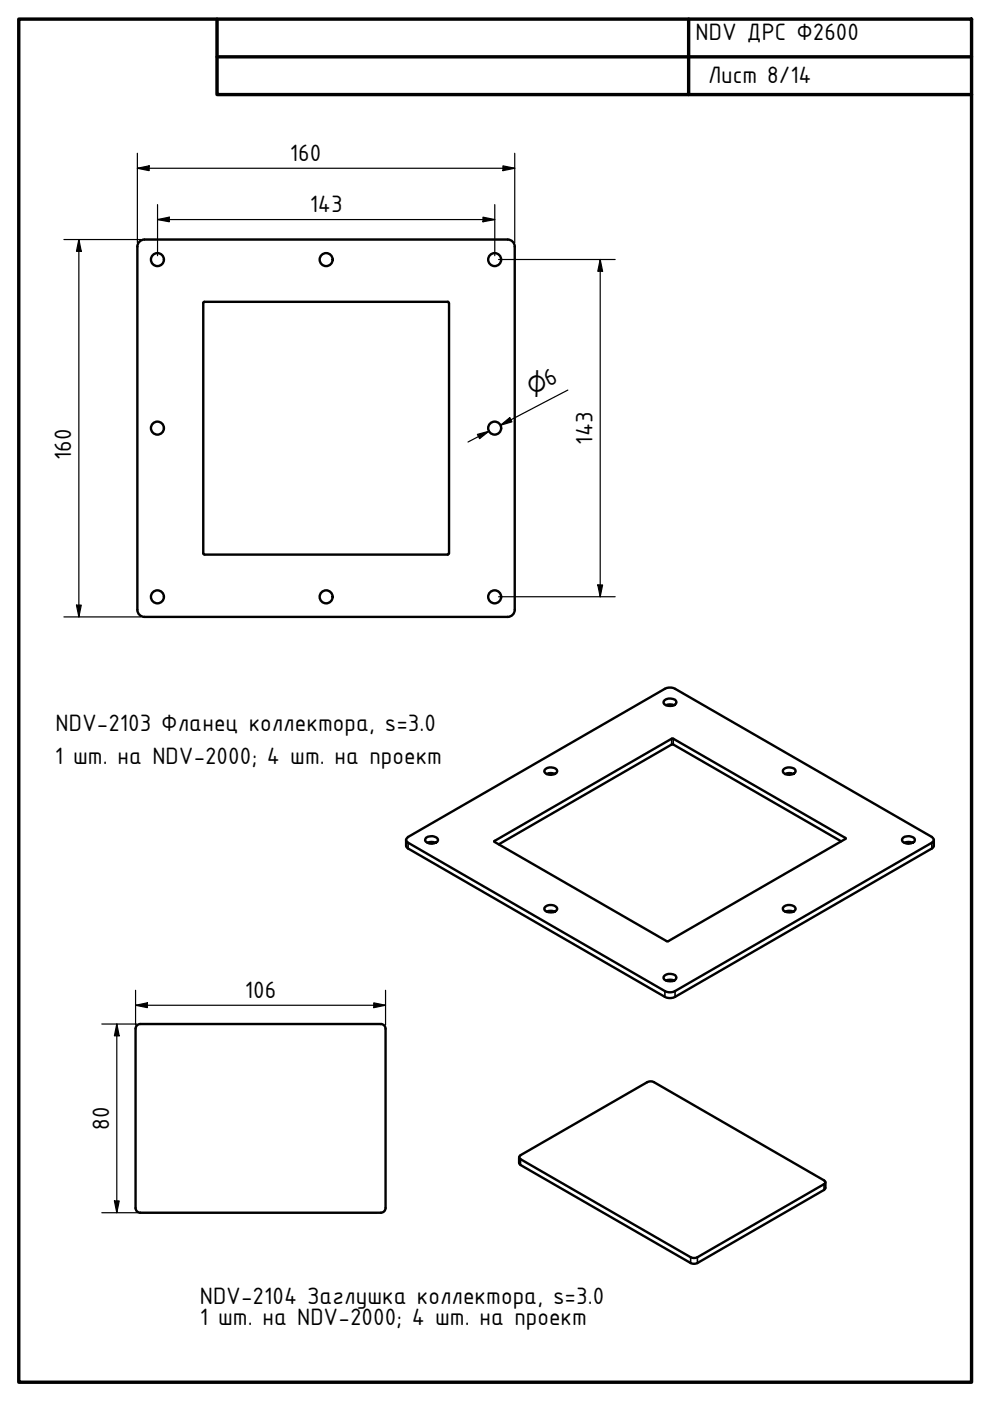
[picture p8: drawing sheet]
<svg xmlns="http://www.w3.org/2000/svg" width="210mm" height="297mm" viewBox="0 0 210 297" stroke-linecap="round" stroke-linejoin="round" font-family="sans-serif">
<!-- layer: Visible (ISO) -->
<g fill="none" stroke="#000" stroke-width=".51">
<path d="M29.7 51.1l.9-.3h77a1.5 1.5 0 0 1 1.5 1.5v77a1.5 1.5 0 0 1-1.5 1.5h-77a1.5 1.5 0 0 1-1.5-1.5v-77l.1-.5zM43.3 64l-.2 .2v53.1M43.3 64h51.6l.3 .2M95.2 64.2v53.1M43.1 117.3l.2 .2M95.2 117.3l-.3 .2-51.6 .1M140.9 148.4a1.91 1.91 0 0 1 2.4 .2l.1 .3a1.64 1.64 0 0 1-2.6 .4l-.1-.3zM141.2 149.5a2.31 2.31 0 0 1 1.7 0M86.1 178.1v1.4l.4 .4 54.5 31.5a2.33 2.33 0 0 0 2.1 0l54.5-31.5 .4-.4v-1.4M86.3 177.7l54.7-31.7a2.33 2.33 0 0 1 2.1 0l54.5 31.4 .4 .6v.2l-.4 .5-54.5 31.4a2.33 2.33 0 0 1-2.1 0l-54.5-31.4-.4-.5zM90.3 177.6a1.7 1.7 0 0 1 2.6 .5 1.67 1.67 0 0 1-2.8 .1zM90.6 178.7a2.31 2.31 0 0 1 1.8 0"/>
<path d="M104.9 178.3l37.7-21.7 36.7 21.2-37.8 21.8-36.6-21.1zM115.7 163.1a1.91 1.91 0 0 1 2.4 .1l.1 .3a1.67 1.67 0 0 1-2.8 .1zM115.9 164.1a1.88 1.88 0 0 1 1.7 0M166.2 163.1a1.91 1.91 0 0 1 2.4 .1l.1 .3a1.63 1.63 0 0 1-2.7 .1v-.3zM166.5 164.1a1.88 1.88 0 0 1 1.7 0M178.4 178.4l-35.8-20.6-36.9 21.2M191.5 177.6a1.91 1.91 0 0 1 2.4 .2l.1 .3a1.37 1.37 0 0 1-1.8 .7l-.8-.3-.1-.6zM191.7 178.7a2.31 2.31 0 0 1 1.8 0M115.7 192.2a1.66 1.66 0 0 1 2.5 .5 1.7 1.7 0 0 1-2.8 .1zM115.9 193.3a2.31 2.31 0 0 1 1.7 0M166.2 192.2a1.84 1.84 0 0 1 2.4 .2l.1 .3a1.66 1.66 0 0 1-2.7 .1v-.3zM166.5 193.3a2.31 2.31 0 0 1 1.7 0"/>
<path d="M80.8 217.1a1 1 0 0 1 .9 1v38a.99 .99 0 0 1-.9 1M80.8 217.1h-51.1a.99 .99 0 0 0-1 1v38a1 1 0 0 0 1 1h51.1M140.9 206.8a1.84 1.84 0 0 1 2.4 .2l.1 .3a1.64 1.64 0 0 1-2.6 .4l-.1-.3zM141.2 207.9a2.31 2.31 0 0 1 1.7 0M110.1 245.3v1.3l.3 .4 36 20.8a1.61 1.61 0 0 0 1.5 0l26.8-15.5 .3-.4v-1.3M110.2 245.1l27-15.7a1.52 1.52 0 0 1 1.4 0l36.1 20.9 .3 .3-.3 .5-26.8 15.5a1.61 1.61 0 0 1-1.5 0l-36-20.8-.3-.5z"/>
<circle cx="33.4" cy="55" r="1.38"/>
<circle cx="69.2" cy="55" r="1.38"/>
<circle cx="104.9" cy="55" r="1.38"/>
<circle cx="33.4" cy="90.8" r="1.38"/>
<circle cx="104.9" cy="90.8" r="1.38"/>
<circle cx="33.4" cy="126.5" r="1.38"/>
<circle cx="69.2" cy="126.5" r="1.38"/>
<circle cx="104.9" cy="126.5" r="1.38"/>
</g>
<!-- layer: Visible Narrow (ISO) -->
<path d="M142.4 156.6v1.2M142.7 156.6v1.2M86.5 178.7v1.2M104.9 178.3v.2M179.2 177.7v.2M197.6 178.7v1.2M141 210.1v1.3M143.1 210.1v1.3M110.4 245.8v1.2M174.7 251.1v1.2M146.4 266.6v1.2M147.9 266.6v1.2" fill="none" stroke="#000" stroke-width=".34"/>
<!-- layer: Border (ISO) -->
<path d="M4 4h202v289.1h-202zM46 4v16.1h160M46 12.1h160M146 4v16.1" fill="none" stroke="#000" stroke-width=".72"/>
<!-- layer: Dimension (ISO) -->
<g fill="none" stroke="#000" stroke-width=".25">
<path d="M29.1 35.7l2.5-.5v1zM29.1 35.7h80M29.1 32.5v19M106.6 35.2l2.5 .5-2.5 .5zM109.1 32.5v19M13.5 50.8h16.3M16.7 50.8l.5 2.5h-1zM16.7 50.8v80M33.4 46.6l2.5-.6v1zM33.4 46.6h71.5M33.4 43.4v10.8M102.4 46l2.5 .6-2.5 .4z"/>
<path d="M104.9 43.4v10.8M105.7 55h24.7M127.3 55l.5 2.5h-1.1zM127.3 55v71.5M101.2 92.1l2.5-.7-2 1.6zM103.7 91.4l-4.5 2.3M106.1 90.2l2-1.7 .4 .9zM120.4 82.7l-14.3 7.5 2.2-1.2M13.5 130.8h16.3M16.2 128.3h1l-.5 2.5zM105.7 126.5h24.7M126.7 124h1.1l-.5 2.5z"/>
<path d="M21.6 217.1h7.4M24.8 217.1l.5 2.5h-1zM24.8 217.1v40M28.7 213.1l2.5-.5v1zM28.7 213.1h53M28.7 210v7.3M79.2 212.6l2.5 .5-2.5 .5zM81.7 210v7.3M21.6 257.1h58.4M24.3 254.6h1l-.5 2.5z"/>
</g>
<g fill="#000">
<path d="M29.1 35.7l2.5-.5v1zM106.6 35.2l2.5 .5-2.5 .5zM16.7 50.8l.5 2.5h-1zM33.4 46.6l2.5-.6v1zM102.4 46l2.5 .6-2.5 .4zM127.3 55l.5 2.5h-1.1zM101.2 92.1l2.5-.7-2 1.6zM106.1 90.2l2-1.7 .4 .9zM16.2 128.3h1l-.5 2.5zM126.7 124h1.1l-.5 2.5zM24.8 217.1l.5 2.5h-1zM28.7 213.1l2.5-.5v1z"/>
<path d="M79.2 212.6l2.5 .5-2.5 .5zM24.3 254.6h1l-.5 2.5z"/>
</g>
<g font-size="5.4">
<text x="147.5" y="8.5">NDV ДРС Ф2600</text>
<text x="150.1" y="17.6">Лист 8/14</text>
<text x="61.5" y="34.1">160</text>
<text x="65.7" y="44.9">143</text>
<text x="116.4" y="82" transform="rotate(-28 116.4 82)">6</text>
<text x="125.6" y="94.3" transform="rotate(-90 125.6 94.3)">143</text>
<text x="15.1" y="97.6" transform="rotate(-90 15.1 97.6)">160</text>
<text x="11.8" y="154.9">NDV-2103 Фланец коллектора, s=3.0</text>
<text x="11.6" y="161.9">1 шт. на NDV-2000; 4 шт. на проект</text>
<text x="51.9" y="211.5">106</text>
<text x="23.2" y="239.6" transform="rotate(-90 23.2 239.6)">80</text>
<text x="42.4" y="280.9">1 шт. на NDV-2000; 4 шт. на проект</text>
<text x="42.4" y="276.4">NDV-2104 Заглушка коллектора, s=3.0</text>
</g>
<text font-size="4.6" x="112.9" y="83.8" transform="rotate(-28 112.9 83.8)">⌀</text>
</svg>
